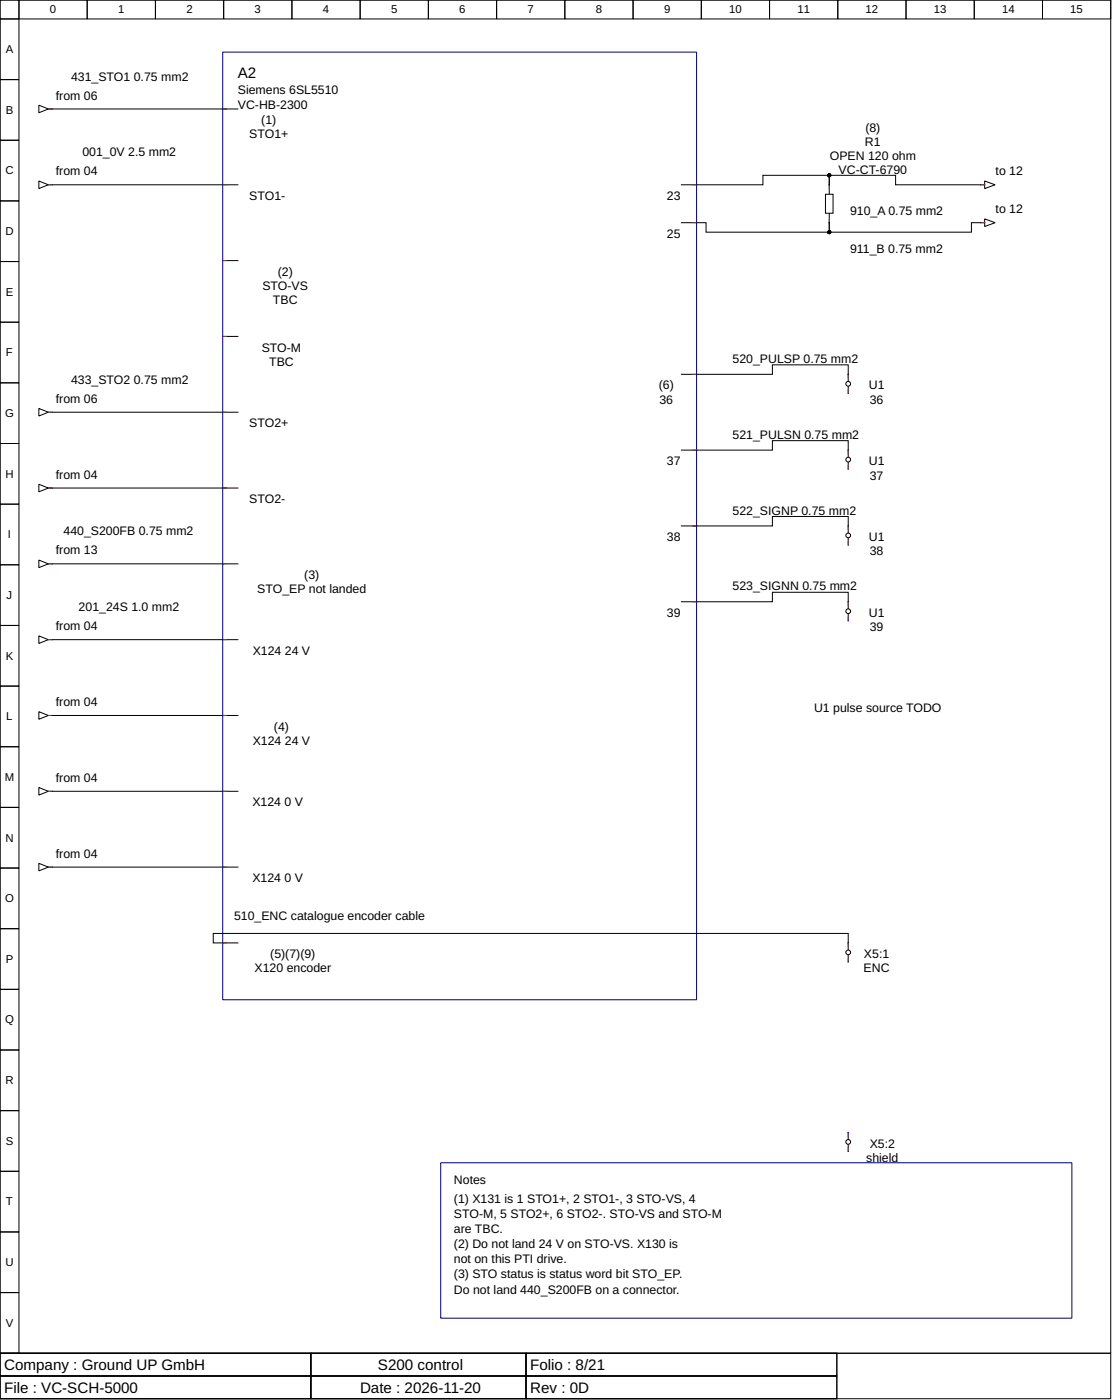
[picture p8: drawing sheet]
<svg xmlns="http://www.w3.org/2000/svg" width="310mm" height="391mm" viewBox="0 0 310 391" stroke-linecap="round" stroke-linejoin="round" font-family="sans-serif">
<g fill="none" stroke="#000" stroke-width=".28">
<path d="M0 0h310.1v377.8h-310.1zM0 0h5.3v5.3h-5.3zM5.3 0h19v5.3h-19zM24.3 0h19.1v5.3h-19.1zM43.4 0h19v5.3h-19zM62.4 0h19.1v5.3h-19.1zM81.5 0h19v5.3h-19zM100.5 0h19.1v5.3h-19.1zM119.6 0h19v5.3h-19zM138.6 0h19.1v5.3h-19.1zM157.7 0h19v5.3h-19zM176.7 0h19.1v5.3h-19.1z"/>
<path d="M195.8 0h19v5.3h-19zM214.8 0h19.1v5.3h-19.1zM233.9 0h19v5.3h-19zM252.9 0h19.1v5.3h-19.1zM272 0h19v5.3h-19zM291 0h19.1v5.3h-19.1zM0 5.3h5.3v16.9h-5.3zM0 22.2h5.3v17h-5.3zM0 39.2h5.3v16.9h-5.3zM10.8 29.4l2.7 1-2.7 1.1zM13.5 30.4h.8M62.2 30.4h4.2"/>
<path d="M0 56.1h5.3v16.9h-5.3zM10.8 50.5l2.7 1.1-2.7 1.1zM13.5 51.6h.8M62.2 51.6h4.2M190.2 51.6h4.3M231.5 51.6v10.6M0 73h5.3v17h-5.3zM62.2 72.8h4.2M190.2 62.2h4.3M0 90h5.3v16.9h-5.3zM62.2 93.9h4.2M0 106.9h5.3v16.9h-5.3z"/>
<path d="M10.8 114l2.7 1.1-2.7 1.1zM13.5 115.1h.8M62.2 115.1h4.2M190.2 104.5h4.3M0 123.8h5.3v17h-5.3zM10.8 135.2l2.7 1.1-2.7 1zM13.5 136.3h.8M62.2 136.3h4.2M190.2 125.7h4.3M0 140.8h5.3v16.9h-5.3zM0 157.7h5.3v16.9h-5.3zM10.8 156.4l2.7 1-2.7 1.1z"/>
<path d="M13.5 157.4h.8M62.2 157.4h4.2M190.2 146.8h4.3M0 174.6h5.3v17h-5.3zM10.8 177.5l2.7 1.1-2.7 1.1zM13.5 178.6h.8M62.2 178.6h4.2M190.2 168h4.3M0 191.6h5.3v16.9h-5.3zM10.8 198.7l2.7 1.1-2.7 1zM13.5 199.8h.8M62.2 199.8h4.2"/>
<path d="M0 208.5h5.3v16.9h-5.3zM10.8 219.9l2.7 1-2.7 1.1zM0 225.4h5.3v17h-5.3zM13.5 220.9h.8M62.2 220.9h4.2M0 242.4h5.3v16.9h-5.3zM0 259.3h5.3v16.9h-5.3zM10.8 241l2.7 1.1-2.7 1.1zM13.5 242.1h.8M62.2 242.1h4.2M0 276.2h5.3v17h-5.3zM62.2 263.3h4.2"/>
<path d="M236.8 263.3v1.8M236.8 266.7v1.9M0 293.2h5.3v16.9h-5.3zM0 310.1h5.3v16.9h-5.3zM236.8 316.2v1.8M236.8 319.6v1.9M0 327h5.3v17h-5.3zM0 344h5.3v16.9h-5.3zM0 360.9h5.3v16.9h-5.3zM0 377.8h310.1v12.7h-310.1zM0 377.8h86.8v6.4h-86.8zM86.8 377.8h60v6.4h-60z"/>
<path d="M146.8 377.8h86.8v6.4h-86.8zM0 384.2h86.8v6.3h-86.8zM86.8 384.2h60v6.3h-60zM146.8 384.2h86.8v6.3h-86.8z"/>
<circle cx="236.8" cy="265.9" r=".66"/>
<circle cx="236.8" cy="318.8" r=".66"/>
</g>
<path d="M62.2 14.6h132.3v264.5h-132.3zM123 324.6h176.2v43.4h-176.2z" fill="none" stroke="#000080" stroke-width=".28"/>
<g fill="none" stroke="#f00" stroke-width=".28">
<path d="M13.5 30.4h1.1M62.2 30.4h1M13.5 51.6h1.1M62.2 51.6h1M193.4 51.6h1.1M62.2 72.8h1M193.4 62.2h1.1M62.2 93.9h1M13.5 115.1h1.1M62.2 115.1h1M193.4 104.5h1.1M13.5 136.3h1.1"/>
<path d="M62.2 136.3h1M193.4 125.7h1.1M13.5 157.4h1.1M62.2 157.4h1M193.4 146.8h1.1M13.5 178.6h1.1M62.2 178.6h1M193.4 168h1.1M13.5 199.8h1.1M62.2 199.8h1M13.5 220.9h1.1M62.2 220.9h1"/>
<path d="M13.5 242.1h1.1M62.2 242.1h1M62.2 263.3h1M236.8 263.3v1M236.8 267.5v1.1M236.8 316.2v1M236.8 320.4v1.1"/>
</g>
<g fill="none" stroke="#00f" stroke-width=".28">
<path d="M14.6 30.4h.1M62.2 30.4h.1M14.6 51.6h.1M62.2 51.6h.1M194.5 51.6h.1M62.2 72.8h.1M194.5 62.2h.1M62.2 93.9h.1M14.6 115.1h.1M62.2 115.1h.1M194.5 104.5h.1M14.6 136.3h.1"/>
<path d="M62.2 136.3h.1M194.5 125.7h.1M14.6 157.4h.1M62.2 157.4h.1M194.5 146.8h.1M14.6 178.6h.1M62.2 178.6h.1M194.5 168h.1M14.6 199.8h.1M62.2 199.8h.1M14.6 220.9h.1M62.2 220.9h.1"/>
<path d="M14.6 242.1h.1M62.2 242.1h.1M62.2 263.3h.1M236.8 263.3h.1M236.8 268.6h.1M236.8 316.2h.1M236.8 321.5h.1"/>
</g>
<path d="M230.5 54.2h2.1v5.3h-2.1z" fill-rule="evenodd" fill="#fff" stroke="#000" stroke-width=".28"/>
<path d="M231.5 51.6v1.1M273.8 51.6h1.1M231.5 61.1v1.1M273.8 62.2h1.1M236.8 104.5v1.1M236.8 108.7v1.1M236.8 125.7v1M236.8 129.9v1.1M236.8 146.8v1.1M236.8 151.1v1M236.8 168v1.1M236.8 172.2v1.1" fill="none" stroke="#f00" stroke-width=".28"/>
<path d="M231.5 51.6h.1M273.8 51.6h.1M231.5 62.2h.1M273.8 62.2h.1M236.8 104.5h.1M236.8 109.8h.1M236.8 125.7h.1M236.8 131h.1M236.8 146.8h.1M236.8 152.1h.1M236.8 168h.1M236.8 173.3h.1" fill="none" stroke="#00f" stroke-width=".28"/>
<g fill="none" stroke="#000" stroke-width=".28">
<path d="M14.6 30.4h47.6M14.6 51.6h47.6M194.5 51.6h18.5v-2.7h18.5v2.7v-2.7h18.5v2.7h23.8M274.1 51.6h.8M274.9 50.5l2.9 1.1-2.9 1.1zM194.5 62.2h2.6v2.6h34.4v-2.6v2.6h39.7v-2.6h2.6M274.1 62.2h.8M274.9 61.1l2.9 1.1-2.9 1zM14.6 115.1h47.6M194.5 104.5h21.1v-2.6h21.2v4.5M236.8 108v1.8M14.6 136.3h47.6"/>
<path d="M194.5 125.7h21.1v-2.7h21.2v4.5M236.8 129.1v1.9M14.6 157.4h47.6M194.5 146.8h21.1v-2.6h21.2v4.5M236.8 150.3v1.8M14.6 178.6h47.6M194.5 168h21.1v-2.6h21.2v4.5M236.8 171.4v1.9M14.6 199.8h47.6M14.6 220.9h47.6M14.6 242.1h47.6M62.2 263.3h-2.7v-2.7h177.3v2.7"/>
<circle cx="236.8" cy="107.2" r=".66"/>
<circle cx="236.8" cy="128.3" r=".66"/>
<circle cx="236.8" cy="149.5" r=".66"/>
<circle cx="236.8" cy="170.7" r=".66"/>
</g>
<g fill="#000" stroke="#000" stroke-width=".28">
<circle cx="231.5" cy="48.9" r=".4"/>
<circle cx="231.5" cy="64.8" r=".4"/>
</g>
<g font-size="4.2">
<text x="66.4" y="21.7">A2</text>
<text x="1.2" y="382.5">Company : Ground UP GmbH</text>
<text x="105.5" y="382.5">S200 control</text>
<text x="148" y="382.5">Folio : 8/21</text>
<text x="1.2" y="388.8">File : VC-SCH-5000</text>
<text x="100.5" y="388.8">Date : 2026-11-20</text>
<text x="148" y="388.8">Rev : 0D</text>
</g>
<g font-size="3.4">
<text x="19.8" y="22.5">431_STO1</text>
<text x="37.4" y="22.5">0.75 mm2</text>
<text x="15.6" y="27.8">from 06</text>
<text x="66.4" y="26.2">Siemens 6SL5510</text>
<text x="66.4" y="30.4">VC-HB-2300</text>
<text x="72.9" y="34.7">(1)</text>
<text x="69.6" y="38.6">STO1+</text>
<text x="241.5" y="40.7">R1</text>
<text x="241.6" y="36.8">(8)</text>
<text x="23" y="43.7">001_0V 2.5 mm2</text>
<text x="231.7" y="44.7">OPEN 120 ohm</text>
<text x="15.6" y="48.9">from 04</text>
<text x="234.1" y="48.7">VC-CT-6790</text>
<text x="278" y="48.9">to 12</text>
<text x="69.6" y="55.8">STO1-</text>
<text x="186.2" y="55.8">23</text>
<text x="278" y="59.5">to 12</text>
<text x="237.3" y="60.1">910_A 0.75 mm2</text>
<text x="186.2" y="66.4">25</text>
<text x="237.3" y="70.6">911_B 0.75 mm2</text>
<text x="77.5" y="77">(2)</text>
<text x="73.3" y="81">STO-VS</text>
<text x="76.2" y="84.9">TBC</text>
<text x="73.1" y="98.2">STO-M</text>
<text x="204.5" y="101.3">520_PULSP 0.75 mm2</text>
<text x="19.8" y="107.2">433_STO2</text>
<text x="37.4" y="107.2">0.75 mm2</text>
<text x="75.1" y="102.1">TBC</text>
<text x="15.6" y="112.4">from 06</text>
<text x="183.9" y="108.7">(6)</text>
<text x="184.1" y="112.7">36</text>
<text x="242.5" y="108.7">U1</text>
<text x="242.8" y="112.7">36</text>
<text x="69.6" y="119.3">STO2+</text>
<text x="204.5" y="122.5">521_PULSN 0.75 mm2</text>
<text x="186.2" y="129.9">37</text>
<text x="242.5" y="129.9">U1</text>
<text x="15.6" y="133.6">from 04</text>
<text x="242.8" y="133.9">37</text>
<text x="69.6" y="140.5">STO2-</text>
<text x="204.5" y="143.7">522_SIGNP 0.75 mm2</text>
<text x="17.7" y="149.5">440_S200FB 0.75 mm2</text>
<text x="15.6" y="154.8">from 13</text>
<text x="186.2" y="151.1">38</text>
<text x="242.5" y="151.1">U1</text>
<text x="242.8" y="155">38</text>
<text x="84.9" y="161.7">(3)</text>
<text x="71.8" y="165.6">STO_EP not landed</text>
<text x="204.5" y="164.8">523_SIGNN 0.75 mm2</text>
<text x="22" y="170.7">201_24S 1.0 mm2</text>
<text x="186.2" y="172.2">39</text>
<text x="242.5" y="172.2">U1</text>
<text x="15.6" y="175.9">from 04</text>
<text x="242.8" y="176.2">39</text>
<text x="70.6" y="182.8">X124</text>
<text x="79.5" y="182.8">24 V</text>
<text x="15.6" y="197.1">from 04</text>
<text x="76.5" y="204">(4)</text>
<text x="227.3" y="198.7">U1 pulse source TODO</text>
<text x="70.6" y="208">X124</text>
<text x="79.5" y="208">24 V</text>
<text x="15.6" y="218.3">from 04</text>
<text x="70.5" y="225.2">X124</text>
<text x="79.4" y="225.2">0 V</text>
<text x="15.6" y="239.4">from 04</text>
<text x="70.5" y="246.3">X124</text>
<text x="79.4" y="246.3">0 V</text>
<text x="65.4" y="256.9">510_ENC catalogue encoder cable</text>
<text x="75.5" y="267.5">(5)(7)(9)</text>
<text x="241.2" y="267.5">X5:1</text>
<text x="71.1" y="271.5">X120 encoder</text>
<text x="241.1" y="271.5">ENC</text>
<text x="242.8" y="320.4">X5:2</text>
<text x="241.8" y="324.4">shield</text>
<text x="126.7" y="330.5">Notes</text>
<text x="126.7" y="335.8">(1) X131 is 1 STO1+, 2 STO1-, 3 STO-VS, 4</text>
<text x="126.7" y="340">STO-M, 5 STO2+, 6 STO2-. STO-VS and STO-M</text>
<text x="126.7" y="344.2">are TBC.</text>
<text x="126.7" y="348.5">(2) Do not land 24 V on STO-VS. X130 is</text>
<text x="126.7" y="352.7">not on this PTI drive.</text>
<text x="126.7" y="356.9">(3) STO status is status word bit STO_EP.</text>
<text x="126.7" y="361.2">Do not land 440_S200FB on a connector.</text>
</g>
<g font-size="3.2">
<text x="13.9" y="3.7">0</text>
<text x="33" y="3.7">1</text>
<text x="52" y="3.7">2</text>
<text x="71.1" y="3.7">3</text>
<text x="90.1" y="3.7">4</text>
<text x="109.2" y="3.7">5</text>
<text x="128.2" y="3.7">6</text>
<text x="147.3" y="3.7">7</text>
<text x="166.3" y="3.7">8</text>
<text x="185.4" y="3.7">9</text>
<text x="203.6" y="3.7">10</text>
<text x="222.6" y="3.7">11</text>
<text x="241.7" y="3.7">12</text>
<text x="260.7" y="3.7">13</text>
<text x="279.8" y="3.7">14</text>
<text x="298.8" y="3.7">15</text>
<text x="1.6" y="14.8">A</text>
<text x="1.6" y="31.8">B</text>
<text x="1.5" y="48.7">C</text>
<text x="1.5" y="65.6">D</text>
<text x="1.6" y="82.6">E</text>
<text x="1.7" y="99.5">F</text>
<text x="1.4" y="116.4">G</text>
<text x="1.5" y="133.3">H</text>
<text x="2.2" y="150.3">I</text>
<text x="1.9" y="167.2">J</text>
<text x="1.6" y="184.1">K</text>
<text x="1.8" y="201.1">L</text>
<text x="1.3" y="218">M</text>
<text x="1.5" y="234.9">N</text>
<text x="1.4" y="251.9">O</text>
<text x="1.6" y="268.8">P</text>
<text x="1.4" y="285.8">Q</text>
<text x="1.5" y="302.7">R</text>
<text x="1.6" y="319.6">S</text>
<text x="1.7" y="336.5">T</text>
<text x="1.5" y="353.5">U</text>
<text x="1.6" y="370.4">V</text>
</g>
</svg>
